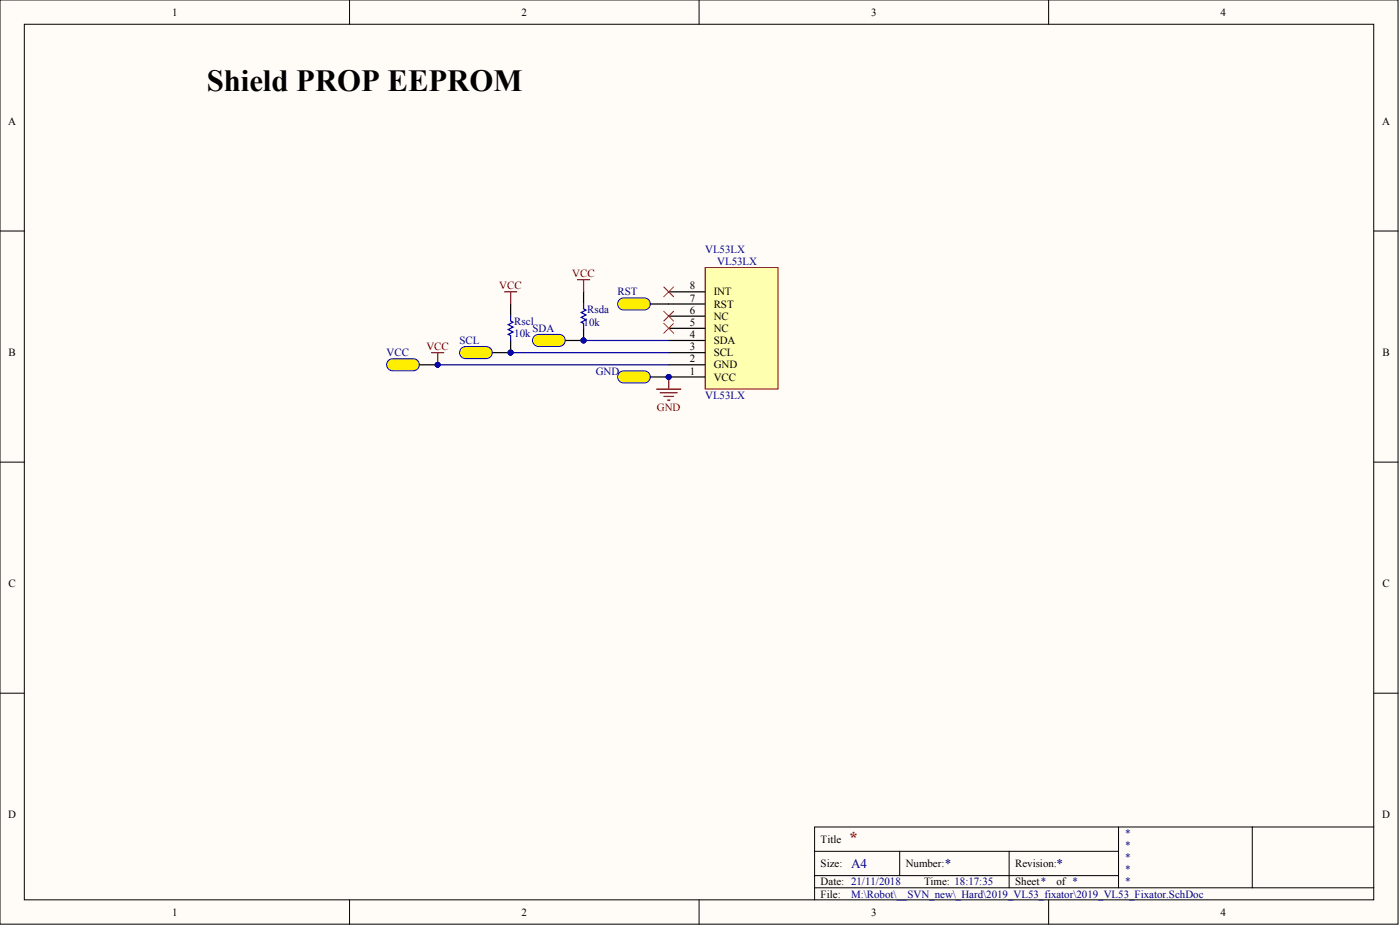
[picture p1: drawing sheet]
<svg xmlns="http://www.w3.org/2000/svg" width="243mm" height="161mm" viewBox="0 0 243 161" stroke-linecap="round" stroke-linejoin="round" font-family="sans-serif">
<g fill="#fffcf8" stroke="#000" stroke-width=".17">
<path d="M0 0h243.1v160.5h-243.1z"/>
<path d="M4.2 4.2h234.6v152.1h-234.6z"/>
</g>
<g fill="none" stroke="#000" stroke-width=".17">
<path d="M60.8 0v4.2M121.5 0v4.2M182.3 0v4.2M0 40.1h4.2M238.9 40.1h4.2M0 80.3h4.2M238.9 80.3h4.2M0 120.4h4.2M238.9 120.4h4.2M60.8 156.3v4.3M121.5 156.3v4.3M141.6 147.9h52.9"/>
<path d="M141.6 154.2h97.3M141.6 152.1h52.9M156.4 147.9v4.2M175.5 147.9v6.3M182.3 156.3v4.3M194.5 143.7v10.5M217.7 143.7h-76.1v12.6M238.9 143.7h-21.2v10.5"/>
</g>
<path d="M122.6 46.5h12.7v21.1h-12.7z" fill="#ffffb0" stroke="#800000" stroke-width=".17"/>
<path d="M88.8 52.8v2.1M101.5 50.7v2.1M116.3 59.2h6.3M116.3 57h6.3M116.3 54.9h6.3M116.3 52.8h6.3M116.3 50.7h6.3M72.9 63.4h3.2M116.3 65.5h6.3M116.3 63.4h6.3M116.3 61.3h6.3" fill="none" stroke="#000" stroke-width=".21"/>
<path d="M88.8 54.9v.9l.4 .2-.8 .4 .8 .4-.8 .4 .8 .5-.8 .4 .4 .2v.9M101.5 52.8v.9l.4 .2-.9 .4 .9 .4-.9 .4 .9 .5-.9 .4 .5 .2v.8" fill="none" stroke="#00f" stroke-width=".21"/>
<path d="M101.5 59.2h14.8M88.8 61.3h27.5" fill="none" stroke="#000080" stroke-width=".21"/>
<path d="M87.7 50.7h2.1M88.8 50.7v2.1M100.4 48.6h2.1M101.5 48.6v2.1M75 61.3h2.2M76.1 61.3v2.1" fill="none" stroke="#800000" stroke-width=".21"/>
<circle cx="76.1" cy="63.4" r=".41" fill="#000080" stroke="#000080" stroke-width=".17"/>
<path d="M67.6 62.5l.7-.2h3.6a1.05 1.05 0 0 1 1 1.1 1.05 1.05 0 0 1-1 1h-3.6a1.05 1.05 0 0 1-1-.7 1.05 1.05 0 0 1 .3-1.2z" fill="#fe0" stroke="#00f" stroke-width=".17"/>
<circle cx="76.1" cy="63.4" r=".41" fill="#000080" stroke="#000080" stroke-width=".17"/>
<path d="M85.6 61.3h3.2" fill="none" stroke="#000" stroke-width=".21"/>
<path d="M80.3 60.4l.6-.2h3.7a1.05 1.05 0 0 1 1 1.1 1.05 1.05 0 0 1-1 1h-3.7a1.05 1.05 0 0 1-.9-.7 1.05 1.05 0 0 1 .3-1.2z" fill="#fe0" stroke="#00f" stroke-width=".17"/>
<path d="M98.3 59.2h3.2" fill="none" stroke="#000" stroke-width=".21"/>
<path d="M93 58.3l.6-.2h3.6a1.05 1.05 0 0 1 1.1 1 1.05 1.05 0 0 1-1.1 1.1h-3.6a1.05 1.05 0 0 1-1-.7 1.05 1.05 0 0 1 .4-1.2z" fill="#fe0" stroke="#00f" stroke-width=".17"/>
<path d="M113.1 52.8h3.2" fill="none" stroke="#000" stroke-width=".21"/>
<path d="M107.8 52l.6-.2h3.6a1.05 1.05 0 0 1 1.1 1 1.05 1.05 0 0 1-1.1 1h-3.6a1.05 1.05 0 0 1-1-.7 1.05 1.05 0 0 1 .4-1.1z" fill="#fe0" stroke="#00f" stroke-width=".17"/>
<path d="M115.4 49.9l1.7 1.6M115.4 54.1l1.7 1.7M115.4 56.2l1.7 1.7M117.1 49.9l-1.7 1.6M117.1 54.1l-1.7 1.7M117.1 56.2l-1.7 1.7" fill="none" stroke="#f00" stroke-width=".17"/>
<path d="M114.2 67.6h4.2M114.8 68.2h2.9M115.4 68.9h1.7M116.1 69.5h.4M116.3 65.5v2.1" fill="none" stroke="#800000" stroke-width=".21"/>
<path d="M113.1 65.5h3.2" fill="none" stroke="#000" stroke-width=".21"/>
<path d="M107.8 64.6l.6-.2h3.6a1.05 1.05 0 0 1 1.1 1.1 1.05 1.05 0 0 1-1.1 1h-3.6a1.05 1.05 0 0 1-1-.7 1.05 1.05 0 0 1 .4-1.2z" fill="#fe0" stroke="#00f" stroke-width=".17"/>
<path d="M76.1 63.4h40.2" fill="none" stroke="#000080" stroke-width=".21"/>
<circle cx="76.1" cy="63.4" r=".41" fill="#000080" stroke="#000080" stroke-width=".17"/>
<text font-size="5.3" x="35.9" y="15.7">Shield PROP EEPROM</text>
<g font-size="3.2" fill="#000080">
<text x="100.9" y="58.6">PIRsda02</text>
<text x="88.2" y="60.8">PIRscl02</text>
</g>
<text font-size="2.9" fill="#800000" x="147.6" y="146.4">*</text>
<g font-size="2.3" fill="#000080">
<text x="148" y="150.8">A4</text>
<text x="164.3" y="150.8">*</text>
<text x="183.7" y="150.8">*</text>
</g>
<g font-size="1.9">
<text x="29.9" y="2.7">1</text>
<text x="90.7" y="2.7">2</text>
<text x="151.5" y="2.7">3</text>
<text x="212.2" y="2.7">4</text>
<text x="1.4" y="21.8">A</text>
<text x="240.3" y="21.8">A</text>
<text x="120" y="52.4">7</text>
<text x="120" y="50.3">8</text>
<text x="124.1" y="53.4">RST</text>
<text x="124.1" y="51.3">INT</text>
<text x="120" y="58.7">4</text>
<text x="120" y="56.6">5</text>
<text x="120" y="54.5">6</text>
<text x="124.1" y="59.8">SDA</text>
<text x="124.1" y="57.7">NC</text>
<text x="124.1" y="55.6">NC</text>
<text x="1.5" y="61.9">B</text>
<text x="120" y="65.1">1</text>
<text x="120" y="63">2</text>
<text x="120" y="60.8">3</text>
<text x="124.1" y="64">GND</text>
<text x="124.1" y="61.9">SCL</text>
<text x="240.4" y="61.9">B</text>
<text x="124.1" y="66.1">VCC</text>
<text x="1.5" y="102">C</text>
<text x="240.4" y="102">C</text>
<text x="1.4" y="142.2">D</text>
<text x="240.3" y="142.2">D</text>
<text x="142.7" y="146.4">Title</text>
<text x="142.7" y="150.6">Size:</text>
<text x="142.7" y="153.8">Date: 21/11/2018</text>
<text x="142.7" y="155.9">File:</text>
<text x="157.5" y="150.6">Number:</text>
<text x="160.7" y="153.8">Time: 18:17:35</text>
<text x="176.5" y="150.6">Revision:</text>
<text x="176.5" y="153.8">Sheet*</text>
<text x="183.7" y="153.8">of *</text>
<text x="29.9" y="159.1">1</text>
<text x="90.7" y="159.1">2</text>
<text x="151.5" y="159.1">3</text>
<text x="212.2" y="159.1">4</text>
</g>
<g font-size="1.9" fill="#000080">
<text x="122.6" y="43.9">VL53LX</text>
<text x="124.7" y="46.1">VL53LX</text>
<text x="107.4" y="51.3">RST</text>
<text x="79.9" y="59.8">SCL</text>
<text x="89.4" y="56.4">Rscl</text>
<text x="89.4" y="58.5">10k</text>
<text x="92.6" y="57.7">SDA</text>
<text x="101.5" y="56.6">10k</text>
<text x="102.1" y="54.3">Rsda</text>
<text x="67.2" y="61.9">VCC</text>
<text x="103.6" y="65.1">GND</text>
<text x="122.6" y="69.3">VL53LX</text>
<text x="195.5" y="145.4">*</text>
<text x="195.5" y="147.5">*</text>
<text x="195.5" y="149.6">*</text>
<text x="148" y="155.9">M:\Robot\__SVN_new\_Hard\2019_VL53_fixator\2019_VL53_Fixator.SchDoc</text>
<text x="195.5" y="151.7">*</text>
<text x="195.5" y="153.8">*</text>
</g>
<g font-size="1.9" fill="#800000">
<text x="86.8" y="50.3">VCC</text>
<text x="99.5" y="48.2">VCC</text>
<text x="74.1" y="60.8">VCC</text>
<text x="114.2" y="71.4">GND</text>
</g>
<text font-size="1.1" fill="#000080" x="112.5" y="65.6">PIGND01</text>
</svg>
